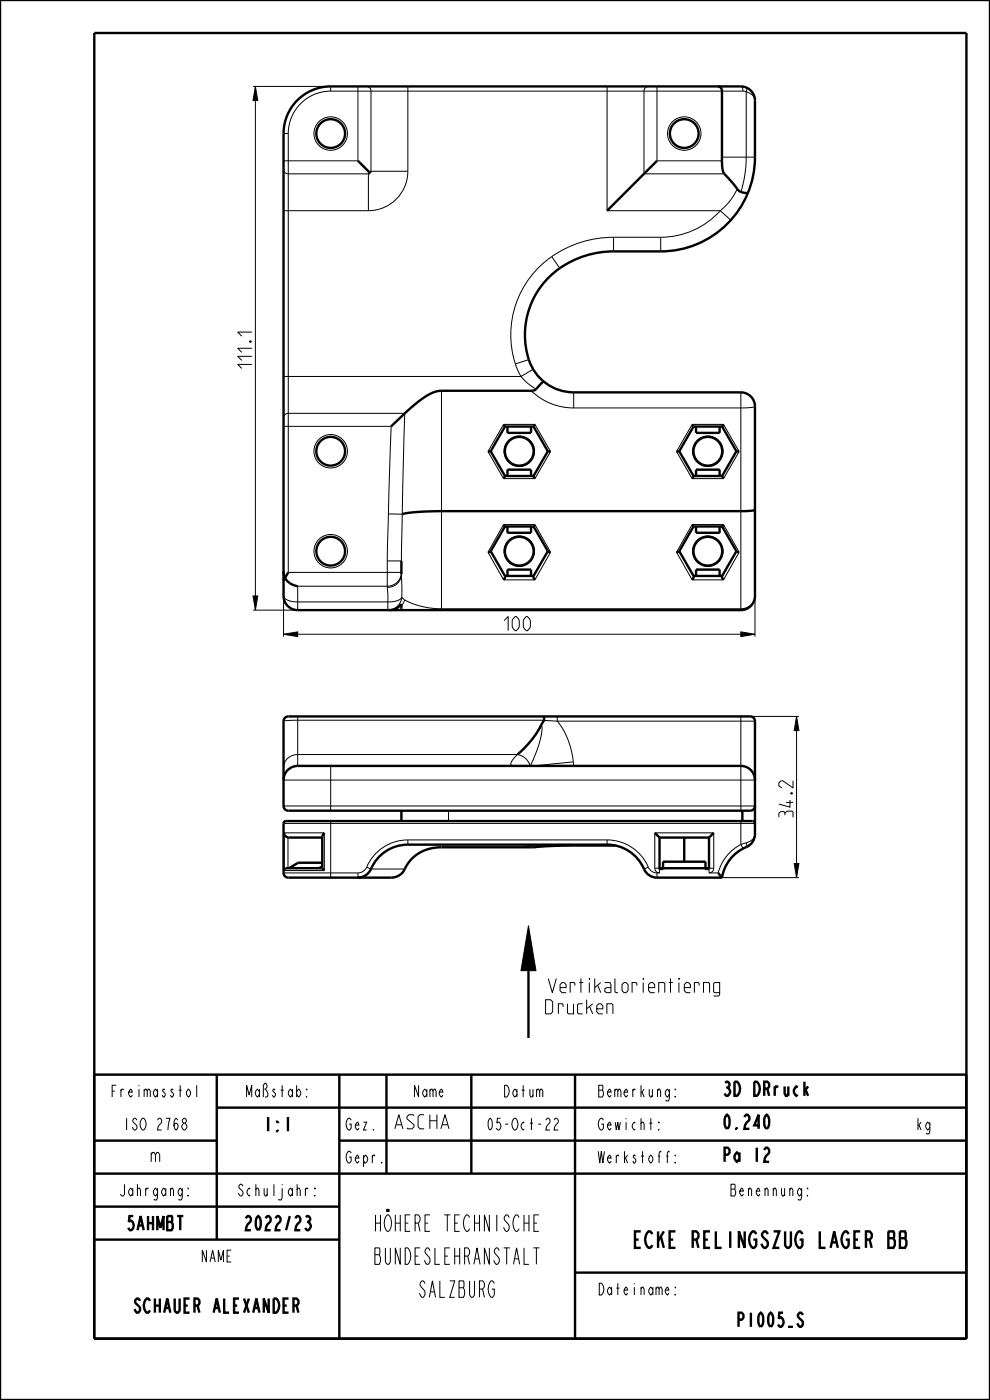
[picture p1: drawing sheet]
<svg xmlns="http://www.w3.org/2000/svg" width="210mm" height="297mm" viewBox="0 0 210 297" stroke-linecap="round" stroke-linejoin="round" font-family="sans-serif">
<path d="M54.2 18.3l.5 3h-1zM53.7 126.4h1l-.5 3zM60.1 134.5l3-.5v1zM157.1 134l3 .5-3 .5zM169 152l.5 3h-1zM168.5 183.2h1l-.5 3zM112.1 196.4l1.6 9.5h-3.2z" fill="#000"/>
<g fill="none" stroke="#000" stroke-width=".21">
<path d="M53.7 18.3h16.4M54.2 18.3l.5 3h-1zM54.2 21.3v105.1M53.7 126.4h1l-.5 3zM53.7 129.4h30.1M60.1 134.5l3-.5v1zM60.1 123.2v11.8M63.1 134.5h94M157.1 134l3 .5-3 .5zM160.1 126.4v8.6M157.1 152h12.4M169 152l.5 3h-1z"/>
<path d="M169 155v28.2M112.1 196.4l1.6 9.5h-3.2zM153.1 186.2h16.4M168.5 183.2h1l-.5 3z"/>
</g>
<g fill="none" stroke="#000" stroke-width=".51">
<path d="M0 0h210v297h-210zM20 7h185v277h-185zM145.1 177.7v5.1M139.9 184.2h.7M149.6 184.2h.8M112.1 205.9v14.3M20 228h185v56M46 235h159M46 228v35M72 228v56M82 228v21M100 228v21"/>
<path d="M122 228v56M20 242h26M20 249h185M20 256h52M72 242h133M20 263h52M122 270h83"/>
</g>
<!-- layer: A_RUNDUNGEN -->
<g fill="none" stroke="#000" stroke-width=".51">
<path d="M152.3 18.3l.6 .3 .2 .7v14.8a3.9 3.9 0 0 0 1.5 3.8l1.8 2.1a2.32 2.32 0 0 0 2.3 .9M63.1 21.3a10 10 0 0 1 7-3h87a3 3 0 0 1 3 3v12a20 20 0 0 1-20 20h-10a18.8 18.8 0 0 0-17.6 11.5 16.6 16.6 0 0 0 .5 13.4 10 10 0 0 0 8.7 5h35.4a3 3 0 0 1 3 3v40.2a3 3 0 0 1-3 3h-94a3 3 0 0 1-3-3v-98.1a10 10 0 0 1 3-7zM75.9 34.1l2.5 2.5M78.4 36.6l-.3 .3M78.7 36.3l-.3 .3M139.4 34.1l-10.6 10.6M85.9 87.7l-2.9 2.7M85.9 87.7h.1M104.1 95.7l-.6 .1M104.1 95.7l3 5.3M106.8 90l.3 .5M107.1 90.5h6.1"/>
<path d="M107.1 90.5l-3 5.2M107.6 90.5v1.3h5v-1.3M113.2 90.5l3 5.2M113.5 90l-.3 .5M115.3 80.9l-.6 .6a2.6 2.6 0 0 1-1.7 1.4h-19.4a8.2 8.2 0 0 0-5 2.4l-2.7 2.4M116.2 95.7l-3 5.3M116.2 95.7l.6 .1M144.1 95.7l-.6 .1M144.1 95.7l3 5.3M146.8 90l.3 .5M147.1 90.5h6.1M147.1 90.5l-3 5.2"/>
<path d="M147.6 90.5v1.3h5v-1.3M153.2 90.5l3 5.2M153.5 90l-.3 .5M156.2 95.7l-3 5.3M156.2 95.7l.6 .1M85.1 119v2.8M104.1 116.9l3 5.3-.3 .8M106.8 111.3l.3 .4M107.1 111.7h6.1M107.1 111.7l-3 5.3-.6 .1M107.1 101h6.1M107.1 101l-.3 .5"/>
<path d="M107.6 111.7v1.3h5v-1.3M107.6 101v-1.4h5v1.4M113.2 101l.3 .5M113.2 111.7l3 5.3 .6 .1M113.5 111.3l-.3 .4M116.2 116.9l-3 5.3 .3 .8M144.1 116.9l3 5.3-.3 .8M146.8 111.3l.3 .4M147.1 111.7l-3 5.3-.6 .1M147.1 101h6.1M147.1 101l-.3 .5M147.6 111.7v1.3h5v-1.3"/>
<path d="M147.6 101v-1.4h5v1.4M153.2 101l.3 .5M153.2 111.7l3 5.3 .6 .1M153.5 111.3l-.3 .4h-6.1M156.2 116.9l-3 5.3 .3 .8M160.1 108.2l-.8 .2h-1.9h-63.8a36.2 36.2 0 0 0-8.3 .7M60.1 121.2v.1M60.1 121.3l.4 1.3M60.1 121.3l.2 .8M60.4 122.5l-.3 .7M60.5 122.6a3.6 3.6 0 0 0 2.6 1.8M61.1 121.4l-.6 1.2"/>
<path d="M85.1 129.2v-1a3.1 3.1 0 0 1-2.5 1.2M107.1 122.2h6.1M107.6 122.2v-1.4h5v1.4M147.1 122.2h6.1M147.6 122.2v-1.4h5v1.4M115.4 152v.8a23.2 23.2 0 0 1-5.6 7.3M60.1 165.5a3 3 0 0 1 3-3h94a3 3 0 0 1 3 3M60.2 176.7l.4 .7 .6 .3h7.2M68.8 176.7l-.4 .8v6.7M85.1 172v2.2M114.3 179.2l-.5 .4-.6 .1M130.5 179.4h-10.6l-6.7 .3"/>
<path d="M138.9 176.7l1 1M139.9 177.7h10.5M139.9 177.7v6.7M150.4 177.7v6.7M151.4 176.7l-1 1M157.5 172v2.2M160.1 174.7l-.2-.4-.3-.1h-99l-.4 .2-.1 .3v10.5a1 1 0 0 0 1 1h21.9a3.4 3.4 0 0 0 3.2-2.4 8.2 8.2 0 0 1 7.4-4.1h19.6M160.1 171a1 1 0 0 1-1 1h-98a1 1 0 0 1-1-1v-18a1 1 0 0 1 1-1h98a1 1 0 0 1 1 1v23.9a3.3 3.3 0 0 1-2.6 3.2 8.5 8.5 0 0 0-4.4 6.1M68.4 183h-5.1l-2 1.2M68.4 183.8l-.7 .4M68.4 184.2l.4 .5M68.4 184.2h-7.6l-.4 .1-.2 .4"/>
<path d="M75.9 186.2a3 3 0 0 0 2.8-1.8 8.5 8.5 0 0 1 7.8-5.2h42.3a8.7 8.7 0 0 1 8.1 5.7 3 3 0 0 0 2.5 1.3h13.7M139.9 184.3h.7M140.6 184.2h9M140.6 184.4v-1.6h9v1.6M149.6 184.3h.8M152.3 185.2l.8 1"/>
<circle cx="70.1" cy="28.3" r="3.1"/>
<circle cx="145.1" cy="28.3" r="3.1"/>
<circle cx="70.1" cy="95.7" r="3.1"/>
<circle cx="110.1" cy="95.7" r="3.1"/>
<circle cx="150.1" cy="95.7" r="3.1"/>
<circle cx="70.1" cy="116.9" r="3.1"/>
<circle cx="110.1" cy="116.9" r="3.1"/>
<circle cx="150.1" cy="116.9" r="3.1"/>
</g>
<g fill="none" stroke="#000" stroke-width=".21">
<path d="M70.1 19.3a9 9 0 0 0-9 9M70.1 18.3v1M70.1 19.3h87.5M75.9 18.3v15.8h-15.8M77.8 18.3l.6 .3 .3 .6v17.1h7.8M86.5 18.3v18M128.8 18.3v26.4h24M137.5 18.3l-.6 .3-.3 .6v17.7h17M139.4 18.3v15.8h13.7M157.1 18.3l.4 .3 .1 .7M157.6 19.3l.7 .2M158.3 18.6l.1 .3-.1 .6"/>
<path d="M158.3 19.5a2.16 2.16 0 0 1 1.8 1.8M158.3 19.5l-.1 15.3-.3 3-.7 2.9M60.1 36l.3 .6 .7 .3h17v7.8M60.1 28.3h1M61.1 28.3v93.1h24a2.96 2.96 0 0 1-3 3h-19v5M86.5 36.3a8.4 8.4 0 0 1-8.4 8.4M153.1 33.3h7M60.1 44.7h18M117 54.4a20.2 20.2 0 0 0-7.7 22.8M117 54.4l1.7 2.5M130.1 50.3a23 23 0 0 0-13.1 4.1M130.1 50.3v3"/>
<path d="M130.1 50.3h10M140.1 50.3v3M152.8 44.7a17 17 0 0 1-12.7 5.6M152.8 44.7l2.2 2M156.4 40a12.3 12.3 0 0 1-3.6 4.7M60.1 79.9h50.4M109.3 77.2l1.2 2.7M110.5 79.9l1.5 1.5 1.7 1.2M112.2 76.3l-2.9 .9M113.1 78.3l-2.6 1.6M60.1 88.6l.3-.6 .7-.3h24.8l-.6 21.4M60.1 90.4h22.9l-.6 18.6"/>
<path d="M93.6 82.9v46.5M106.8 90h6.7l3.3 5.8-3.3 5.7h-6.7l-3.3-5.7zM107.6 99.7h5M107.6 91.8h5M112.7 82.9a13 13 0 0 0 9 3.6M113.4 95.7a3.3 3.3 0 0 0-4.7-2.9 3.3 3.3 0 0 0-.6 5.5 3.3 3.3 0 0 0 5.2-1.9l.1-.6M121.7 83.2v3.3M146.8 90h6.7l3.3 5.8-3.3 5.7h-6.7l-3.3-5.7zM147.6 99.7h5M147.6 91.8h5M153.4 95.7a3.3 3.3 0 0 0-4.7-2.9 3.3 3.3 0 0 0-.6 5.5 3.3 3.3 0 0 0 5.2-1.9l.1-.6M157.1 83.2v46.2"/>
<path d="M160.1 86.2l-.8 .2-1.9 .1h-35.7M82.1 119v5.6M82.4 109l-.3 10M82.4 109l2.9 .1M85.3 109.1l-.2 9.9h-3M106.8 111.3h6.7l3.3 5.8-3.3 5.9h-6.7l-3.3-5.9zM107.6 113h5M113.4 116.9a3.3 3.3 0 0 0-4.7-2.9 3.3 3.3 0 0 0-.6 5.5 3.3 3.3 0 0 0 5.2-1.9l.1-.6M146.8 111.3h6.7l3.3 5.8-3.3 5.9h-6.7l-3.3-5.9zM147.6 113h5M60.1 126.4a2.48 2.48 0 0 0 2.6 1.3h19.6M82.1 124.6a2.9 2.9 0 0 0 3-2.8l.1 4.9"/>
<path d="M82.1 124.6l.2 3.1M85.1 129.2l-1.3 .2v-.2M85.1 128.2l-1.1 .9-1.4 .3M85.2 126.7a2.99 2.99 0 0 1-2.9 2.7v-1.7M85.2 126.7a3.2 3.2 0 0 1-2.9 1M85.2 126.7l.6 .5M85.8 127.2l-.7 1.3M107.6 120.9h5M147.6 120.9h5M160.1 126.4a2.87 2.87 0 0 1-3 2.8h-63.5a15.8 15.8 0 0 1-7.8-2M63.1 152v10.5M115.4 152.8l2.8 .2"/>
<path d="M115.4 152.8h-52.3l-3 .2M118.2 152v1M118.2 153a15.9 15.9 0 0 1 3.4 8.6M157.1 152v20M160.1 153h-41.9M60.1 174.7h100M60.1 171h100M60.1 165.5h100M60.2 176.7h8.6v8h-8.6zM61.1 177.7v6.5M70.1 162.5v9.5M70.1 174.2v12"/>
<path d="M86.5 178.2a9.5 9.5 0 0 0-8.7 5.8M86.5 178.2v1M86.5 178.2h42.3M95.1 172v2.2M109.7 160.1l-.9 1a.93 .93 0 0 0-.3 1.2l.6 .2M109.8 160.1h-.1M109.8 160.1h-46.7a2.89 2.89 0 0 0-3 2.7M109.8 160.1h.1M109.8 160.1a3.4 3.4 0 0 1 2.7 2.4M109.8 160.1a22.4 22.4 0 0 0 4.7-5.6l.4-.4a4.3 4.3 0 0 1-.3 2.7l-.6 2.2-1.5 3.5M110.5 179.2l3.2 .4M121.6 161.6l.1 .9"/>
<path d="M121.6 161.6l-8.5 .9M121.7 179.2v.2M128.8 178.2a9.5 9.5 0 0 1 8.7 5.8M128.8 178.2v1M157.1 179.1a9.5 9.5 0 0 0-4.8 6.1h-1.9M157.1 174.2v4.9M157.1 179.1l.5 .9M158.3 178.8l.1 .6-.1 .3M158.3 178.8l-1.2 .3M160.1 176.9a2.16 2.16 0 0 1-1.8 1.9M60.1 185.2h15.8M63.2 183.1h5.2"/>
<path d="M75.9 185.2v1M77.8 184a2 2 0 0 1-1.9 1.2M77.8 184l.9 .4h7.2M137.5 184a2 2 0 0 0 1.9 1.2M137.5 184l-.9 .4M138.9 184.2l.3 .7 .7 .3M138.9 184.2h1M138.9 184.2v-7.5h12.5v7.5M139.4 185.2v1M139.4 185.2h.5M140.6 184.4h-.7v.8M140.6 182.8h9"/>
<path d="M149.6 184.4h.8v.8M150.4 184.2h1M151.4 184.2l-.3 .7-.7 .3"/>
<circle cx="70.1" cy="28.3" r="3.6"/>
<circle cx="145.1" cy="28.3" r="3.6"/>
<circle cx="70.1" cy="95.7" r="3.6"/>
<circle cx="70.1" cy="116.9" r="3.6"/>
<circle cx="150.1" cy="116.9" r="3.3"/>
</g>
<g font-size="4.6">
<text x="77.1" y="261.2">HÖHERE TECHNISCHE</text>
<text x="77.1" y="268.2">BUNDESLEHRANSTALT</text>
<text x="130.7" y="264.7">ECKE RELINGSZUG LAGER BB</text>
<text x="87.6" y="275.2">SALZBURG</text>
</g>
<g font-size="3.9">
<text x="53.4" y="78.2" transform="rotate(-90 53.4 78.2)">111.1</text>
<text x="106.9" y="133.8">100</text>
<text x="168.2" y="173.4" transform="rotate(-90 168.2 173.4)">34.2</text>
<text x="115.7" y="210.6">Vertikalorientierng</text>
<text x="115.7" y="215.1">Drucken</text>
<text x="153.2" y="232.5">3D DRruck</text>
<text x="55.5" y="240">1:1</text>
<text x="83.2" y="239.5">ASCHA</text>
<text x="153.2" y="239.5">0.240</text>
<text x="31.6" y="246.5">m</text>
<text x="153.2" y="246.5">Pa 12</text>
<text x="26" y="261">5AHMBT</text>
<text x="50.8" y="261">2022/23</text>
<text x="26.1" y="278.5">SCHAUER ALEXANDER</text>
<text x="155.3" y="281.5">P1005_S</text>
</g>
<g font-size="3.3">
<text x="22.3" y="232.7">Freimasstol</text>
<text x="51.2" y="232.7">Maßstab:</text>
<text x="87.1" y="232.7">Name</text>
<text x="106.1" y="232.7">Datum</text>
<text x="127.1" y="232.7">Bemerkung:</text>
<text x="25.2" y="239.7">ISO 2768</text>
<text x="73.2" y="239.7">Gez.</text>
<text x="102.2" y="239.7">05-Oct-22</text>
<text x="127.1" y="239.7">Gewicht:</text>
<text x="194.2" y="239.7">kg</text>
<text x="73.2" y="246.7">Gepr.</text>
<text x="127.1" y="246.7">Werkstoff:</text>
<text x="24.2" y="253.7">Jahrgang:</text>
<text x="49.2" y="253.7">Schuljahr:</text>
<text x="153.7" y="253.7">Benennung:</text>
<text x="42.1" y="267.7">NAME</text>
<text x="127.1" y="274.7">Dateiname:</text>
</g>
</svg>
